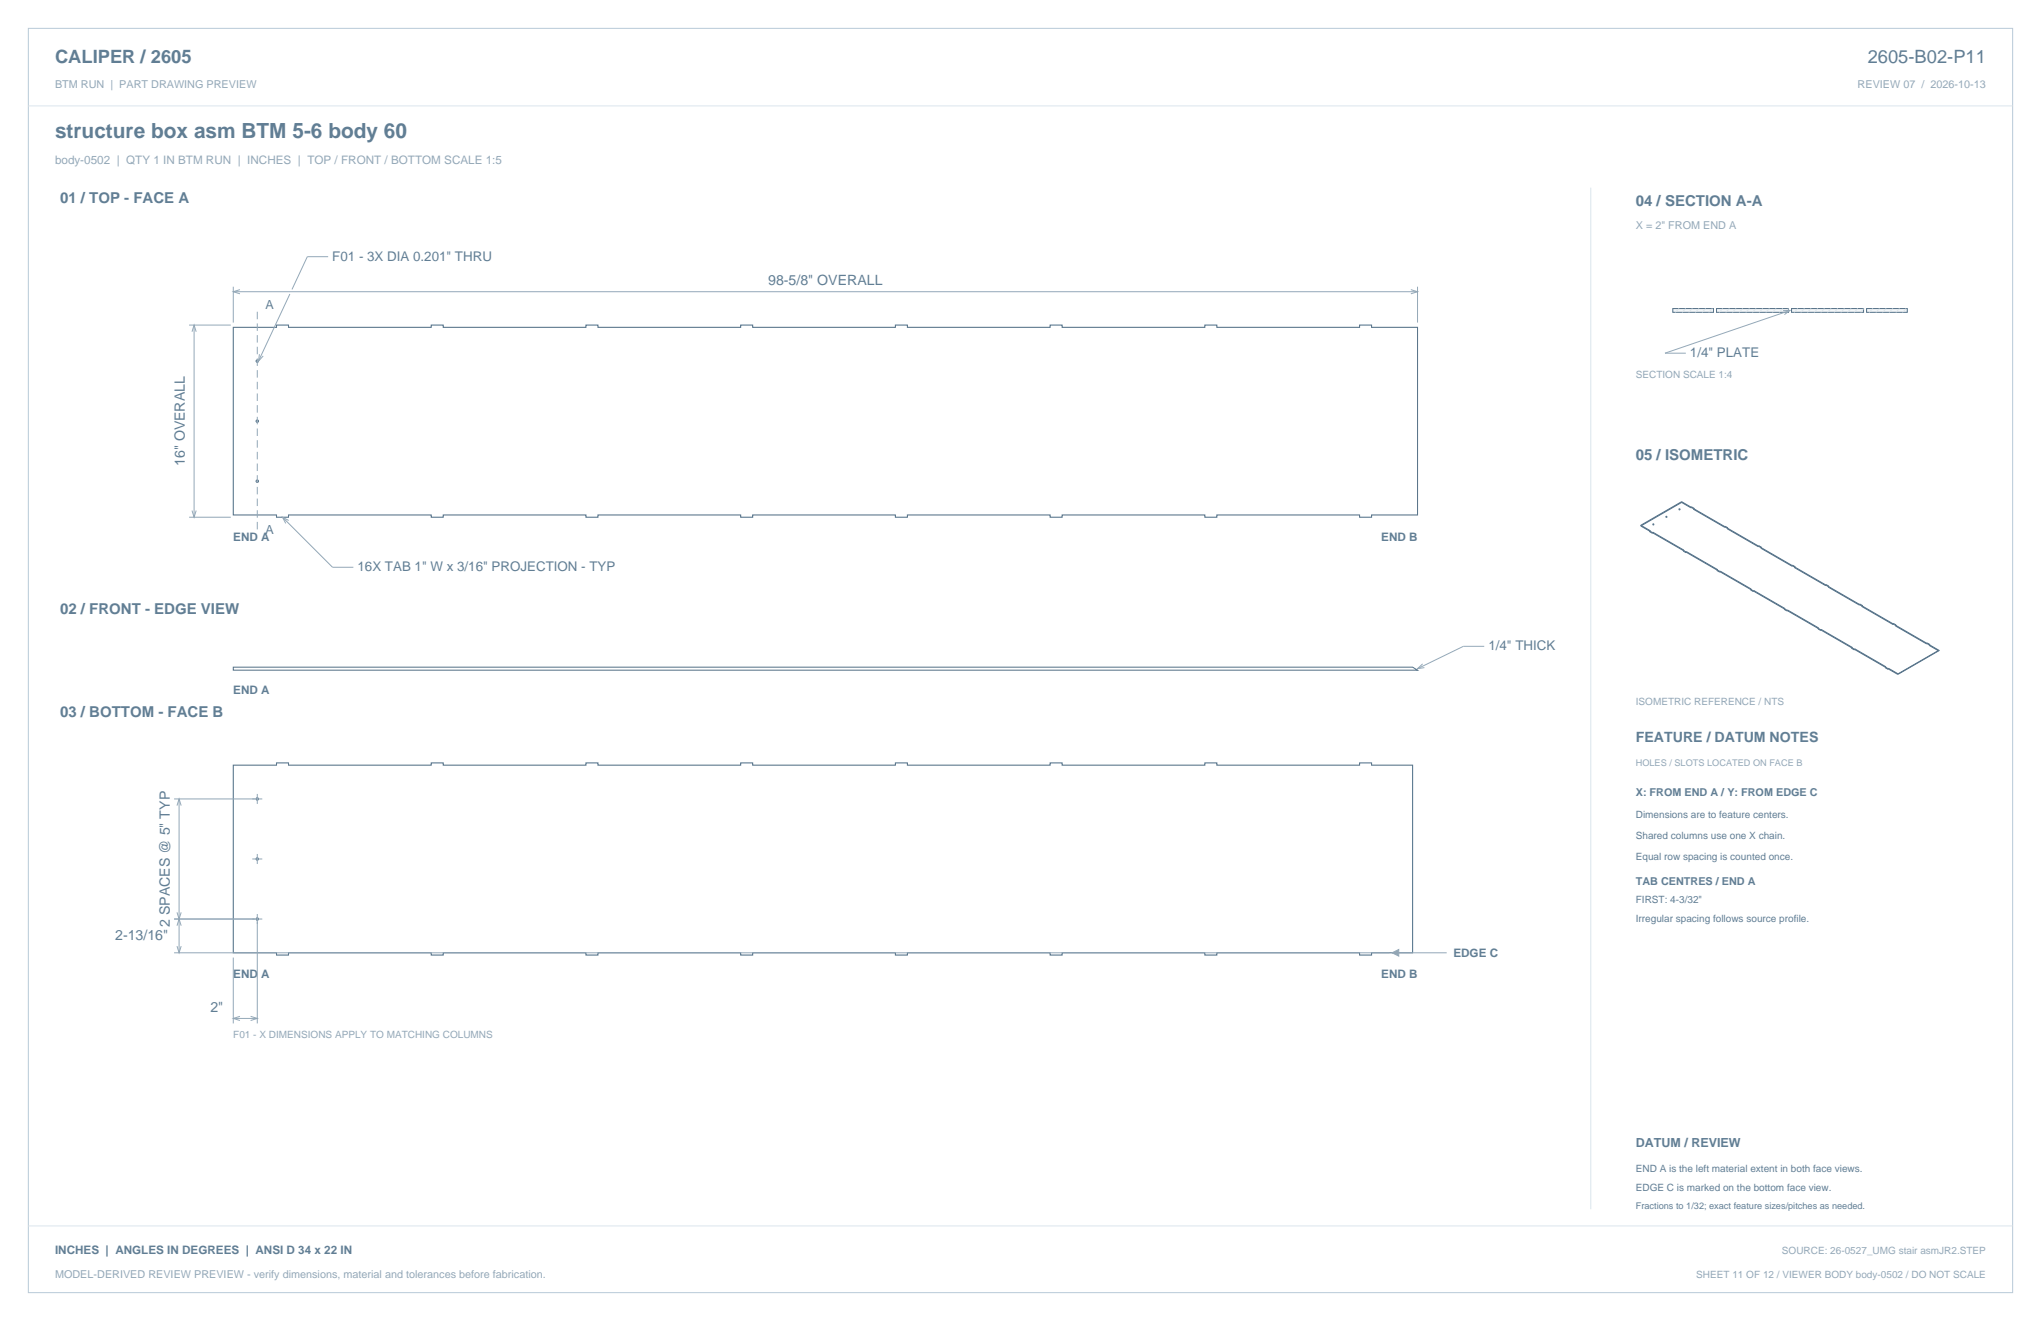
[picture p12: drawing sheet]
<svg xmlns="http://www.w3.org/2000/svg" width="864mm" height="559mm" viewBox="0 0 864 559" stroke-linecap="round" stroke-linejoin="round" font-family="sans-serif">
<path d="M12 12h839.6v534.8h-839.6z" fill="none" stroke="#b8cad8" stroke-width=".42"/>
<path d="M12 44.8h839.6M673.1 79.4v432.1" fill="none" stroke="#dbe5ed" stroke-width=".42"/>
<g fill="none" stroke="#536f85" stroke-width=".44">
<path d="M98.7 138.5h18.3v-1h5.1v1h60.4v-1h5v1h60.4v-1h5.1v1h60.4v-1h5.1v1h60.4v-1h5v1h60.4v-1h5.1v1h60.4v-1h5.1v1h60.4v-1h5v1h19.5v79.3h-19.5v1h-5v-1h-60.4v1h-5.1v-1h-60.4v1h-5.1v-1h-60.4v1h-5v-1h-60.4v1h-5.1v-1h-60.4v1h-5.1v-1h-60.4v1h-5v-1h-60.4v1h-5.1v-1h-18.3zM98.7 323.7h18.3v-1h5.1v1h60.4v-1h5v1h60.4v-1h5.1v1h60.4v-1h5.1v1h60.4v-1h5v1h60.4v-1h5.1v1h60.4v-1h5.1v1h60.4v-1h5v1h17.4v79.3h-17.4v1h-5v-1h-60.4v1h-5.1v-1h-60.4v1h-5.1v-1h-60.4v1h-5v-1h-60.4v1h-5.1v-1h-60.4v1h-5.1v-1h-60.4v1h-5v-1h-60.4v1h-5.1v-1h-18.3z"/>
<circle cx="108.9" cy="152.8" r=".51"/>
<circle cx="108.9" cy="178.2" r=".51"/>
<circle cx="108.9" cy="203.6" r=".51"/>
<circle cx="108.9" cy="338" r=".51"/>
<circle cx="108.9" cy="363.4" r=".51"/>
<circle cx="108.9" cy="388.8" r=".51"/>
</g>
<g fill="none" stroke="#93a8b9" stroke-width=".42">
<path d="M138.9 108.6h-8.9l-6.4 13.8M80 137.5h17.6M82.1 137.5v81.3M98.7 121.3v15.2M98.7 123.4h501.1M101.5 122.5l-2.8 .9 2.8 .9M122.7 124.4l-13.3 28.4M597 122.5l2.8 .9-2.8 .9M599.8 121.3v15.2M81.2 140.3l.9-2.8 .9 2.8M109.8 149.8l-.4 3 2-2.2M80 218.8h17.6"/>
<path d="M81.2 216l.9 2.8 .9-2.8M119.5 218.8l21.2 21.2h8.8M122.2 220.2l-2.7-1.4 1.4 2.6M628 273.4h-8.8l-19.4 9.5M601.9 280.8l-2.1 2.1 2.9-.5M73.7 338h37.3M75.8 338v65M108.9 335.8v4.3M74.9 340.8l.9-2.8 .9 2.8M106.7 363.4h4.3M108.9 361.2v4.3M73.7 388.8h37.3"/>
<path d="M74.9 391.6l.9-2.8 .9 2.8M74.9 385.9l.9 2.9 .9-2.9M108.9 386.6v46.3M73.7 403h514.3M74.9 400.2l.9 2.8 .9-2.8M98.7 405.1v27.8M589 403h23.1M98.7 430.8h10.2M101.5 429.9l-2.8 .9 2.8 .9M106 429.9l2.9 .9-2.9 .9"/>
</g>
<path d="M108.9 131.9v92.2" fill="none" stroke="#93a8b9" stroke-width=".42" stroke-dasharray="3.2 1.8" stroke-linecap="butt"/>
<path d="M98.7 282.2h499l2.1 1.3h-501.1z" fill="none" stroke="#536f85" stroke-width=".42"/>
<path d="M589 403l2.9-1.4v2.9z" fill="#93a8b9" stroke="#93a8b9" stroke-width=".42"/>
<path d="M707.8 130.5h17.2v1.6h-17.2z" fill-rule="evenodd" fill="#f2f6f9" stroke="#536f85" stroke-width=".42"/>
<path d="M710.5 130.5l-1.6 1.6M713.3 130.5l-1.6 1.6M716.1 130.5l-1.6 1.6M718.9 130.5l-1.6 1.6M721.7 130.5l-1.5 1.6M724.6 130.5l-1.6 1.6" fill="none" stroke="#dbe5ed" stroke-width=".42"/>
<path d="M726.3 130.5h30.5v1.6h-30.5z" fill-rule="evenodd" fill="#f2f6f9" stroke="#536f85" stroke-width=".42"/>
<path d="M728.9 130.5l-1.5 1.6M731.8 130.5l-1.6 1.6M734.6 130.5l-1.6 1.6M737.4 130.5l-1.6 1.6M740.2 130.5l-1.6 1.6M743.1 130.5l-1.6 1.6M745.9 130.5l-1.6 1.6M748.7 130.5l-1.6 1.6M751.5 130.5l-1.6 1.6M754.3 130.5l-1.5 1.6M756.8 130.5l-1.2 1.6" fill="none" stroke="#dbe5ed" stroke-width=".42"/>
<path d="M758.1 130.5h30.4v1.6h-30.4z" fill-rule="evenodd" fill="#f2f6f9" stroke="#536f85" stroke-width=".42"/>
<path d="M760.7 130.5l-1.6 1.6M763.5 130.5l-1.6 1.6M766.3 130.5l-1.5 1.6M769.2 130.5l-1.6 1.6M772 130.5l-1.6 1.6M774.8 130.5l-1.6 1.6M777.6 130.5l-1.6 1.6M780.5 130.5l-1.6 1.6M783.3 130.5l-1.6 1.6M786.1 130.5l-1.6 1.6M788.5 130.5l-1.2 1.6" fill="none" stroke="#dbe5ed" stroke-width=".42"/>
<path d="M789.8 130.5h17.2v1.6h-17.2z" fill-rule="evenodd" fill="#f2f6f9" stroke="#536f85" stroke-width=".42"/>
<path d="M792.4 130.5l-1.5 1.6M795.3 130.5l-1.6 1.6M798.1 130.5l-1.6 1.6M800.9 130.5l-1.6 1.6M803.7 130.5l-1.6 1.6M806.6 130.5l-1.6 1.6M12 518.6h839.6" fill="none" stroke="#dbe5ed" stroke-width=".42"/>
<path d="M754.5 131.4l2.9-.1-2.4 1.8M757.4 131.3l-52.9 18.1h8.8" fill="none" stroke="#93a8b9" stroke-width=".42"/>
<g fill="none" stroke="#536f85" stroke-width=".42">
<path d="M705 218.7l.2 .2M705 218.4l.2 .1M705 218.4v.3M705.2 218.5v.4M710.5 215.5l.2 .2M710.5 215.2l.2 .2M710.5 215.2v.3M710.7 215.4v.3M711.5 212.5l4 2.3M711.5 212.2l4 2.3M711.5 212.5l-17.2 10M711.5 212.2l-17.2 10"/>
<path d="M711.5 212.2v.3M715.5 214.5v.3M715.7 214.4l1.1 .6M715.7 214.7l1.1 .7M715.7 214.4v.3M715.7 214.7l-.2 .1M715.7 214.4l-.2 .1M716.6 215.2v.3M716.6 215.5l13.2 7.6M716.6 215.2l13.2 7.5M716.8 215l-.2 .2M716.8 215.4l-.2 .1"/>
<path d="M716.8 215v.4M694.3 222.2l3.9 2.3M694.3 222.2v.3M694.3 222.5l4.8 2.7M698 224.9l1.1 .7M698.2 224.5l-.2 .4M699.1 225.2v.4M699.4 225.1l13.1 7.6M699.4 225.1v.3M699.4 225.4l14 8.1M699.4 225.1l-.3 .1M699.4 225.4l-.3 .2"/>
<path d="M699.5 221.6l.2 .1M699.5 221.9l.2 .2M699.5 221.6v.3M699.7 221.7v.4M712.3 233.2l1.1 .6M712.5 232.7l-.2 .5M713.4 233.5v.3M713.6 233.4v.3M713.6 233.7l-.2 .1M713.6 233.4l13.1 7.5M713.6 233.7l14 8M713.6 233.4l-.2 .1"/>
<path d="M729.8 222.7v.4M730 222.6l1.1 .7M730 222.9l1.1 .7M730 222.9l-.2 .2M730 222.6l-.2 .1M730 222.6v.3M730.9 223.7l13.1 7.6M730.9 223.4l13.1 7.6M730.9 223.4v.3M731.1 223.3l-.2 .1M731.1 223.3v.3M731.1 223.6l-.2 .1"/>
<path d="M744 231v.3M744.2 230.8l1.1 .7M744.2 231.2l1.1 .6M744.2 230.8v.4M744.2 231.2l-.2 .1M744.2 230.8l-.2 .2M745.1 231.9l13.1 7.6M745.1 231.6l13.1 7.6M745.1 231.6v.3M745.3 231.5l-.2 .1M745.3 231.5v.3M745.3 231.8l-.2 .1"/>
<path d="M758.2 239.2v.3M758.5 239.1l-.3 .1M758.5 239.4l-.3 .1M758.5 239.1l1.1 .6M758.5 239.4l1.1 .6M758.5 239.1v.3M759.4 239.8l13.1 7.6M759.4 239.8v.3M759.6 239.7l-.2 .1M759.6 239.7v.3M726.5 241.4l1.1 .6M726.7 240.9l-.2 .5"/>
<path d="M727.6 241.7v.3M727.8 241.6l13.2 7.6M727.8 241.9l14.1 8M727.8 241.6l-.2 .1M727.8 241.9l-.2 .1M727.8 241.6v.3M740.8 249.6l1.1 .6M741 249.2l-.2 .4M741.9 249.9v.3M742.1 249.8v.3M742.1 250.1l-.2 .1M742.1 249.8l13.1 7.6"/>
<path d="M742.1 250.1l13.1 7.6M742.1 249.8l-.2 .1M755 257.5l1.1 .6M755 257.8l1.1 .7M755 257.5v.3M755.2 257.7l-.2 .1M755.2 257.4v.3M755.2 257.4l-.2 .1M756.1 258.1v.4M756.3 258l13.2 7.6M756.3 258.3l-.2 .2M756.3 258.3l13.2 7.6"/>
<path d="M756.3 258l-.2 .1M756.3 258v.3M759.4 240.1l13.1 7.6M759.6 240l-.2 .1M772.5 247.4v.3M772.7 247.3l1.1 .6M772.7 247.6l1.1 .7M772.7 247.3v.3M772.7 247.6l-.2 .1M772.7 247.3l-.2 .1M773.6 248.4l13.1 7.6M773.6 248.1l13.1 7.5"/>
<path d="M773.6 248.1v.3M773.8 247.9v.4M773.8 247.9l-.2 .2M773.8 248.3l-.2 .1M786.7 255.6v.4M786.9 255.5l-.2 .1M786.9 255.5l1.1 .7M786.9 255.8l1.1 .7M786.9 255.8l-.2 .2M786.9 255.5v.3M787.8 256.6l13.2 7.6M787.8 256.3l13.2 7.6"/>
<path d="M787.8 256.3v.3M788 256.5l-.2 .1M788 256.2l-.2 .1M788 256.2v.3M769.3 265.7l1.1 .7M769.3 266l1.1 .7M769.3 265.7v.3M769.5 265.6l-.2 .1M769.5 265.6v.3M769.5 265.9l-.2 .1M770.4 266.4v.3M770.6 266.2l13.1 7.6"/>
<path d="M770.6 266.2v.4M770.6 266.6l13.1 7.6M770.6 266.6l-.2 .1M770.6 266.2l-.2 .2M783.5 274l1.1 .6M783.5 274.3l1.1 .6M783.5 274v.3M783.7 273.8l-.2 .2M783.7 274.2l-.2 .1M783.7 273.8v.4M784.6 274.6v.3M784.8 274.8l-.2 .1"/>
<path d="M784.8 274.5l13.2 7.6M784.8 274.8l13.2 7.6M784.8 274.5l-.2 .1M784.8 274.5v.3M801 263.9v.3M801.2 263.7l1.1 .7M801.2 264.1l1.1 .6M801.2 263.7l-.2 .2M801.2 263.7v.4M801.2 264.1l-.2 .1M802.1 264.8l13.1 7.6M802.1 264.5l13.1 7.6"/>
<path d="M802.1 264.5v.3M802.3 264.4v.3M802.3 264.7l-.2 .1M802.3 264.4l-.2 .1M815.2 272.1v.3M815.4 272l1.1 .6M815.4 272.3l1.1 .6M815.4 272l-.2 .1M815.4 272v.3M815.4 272.3l-.2 .1M816.3 273l3.8 2.2M816.3 272.7l4.3 2.5"/>
<path d="M816.3 272.7v.3M816.5 272.6v.3M816.5 272.9l-.2 .1M816.5 272.6l-.2 .1M820.1 275.2l-17.3 10M820.6 275.2h-.5M820.6 275.2l-17.3 9.9M797.7 282.2l1.2 .6M797.7 282.5l1.2 .6M797.7 282.2v.3M798 282.1v.3M798 282.1l-.3 .1"/>
<path d="M798 282.4l-.3 .1M798.9 282.8v.3M799.1 282.7l4.2 2.4M799.1 283l3.7 2.2M799.1 282.7v.3M799.1 283l-.2 .1M799.1 282.7l-.2 .1M803.3 285.1l-.5 .1"/>
</g>
<text font-size="8.8" fill="#617e94" x="23.3" y="58.2">structure box asm BTM 5-6 body 60</text>
<g font-size="7.8" fill="#617e94">
<text x="23.3" y="26.8">CALIPER / 2605</text>
<text x="790.3" y="26.8">2605-B02-P11</text>
</g>
<g font-size="6.3" fill="#617e94">
<text x="25.4" y="86.1">01 / TOP - FACE A</text>
<text x="692.1" y="87.1">04 / SECTION A-A</text>
<text x="692.1" y="194.4">05 / ISOMETRIC</text>
<text x="25.4" y="259.6">02 / FRONT - EDGE VIEW</text>
<text x="25.4" y="303.4">03 / BOTTOM - FACE B</text>
</g>
<g font-size="6" fill="#617e94">
<text x="325" y="120.6">98-5/8&quot; OVERALL</text>
<text x="78.2" y="197.2" transform="rotate(-90 78.2 197.2)">16&quot; OVERALL</text>
<text x="692.1" y="314">FEATURE / DATUM NOTES</text>
<text x="71.9" y="392.1" transform="rotate(-90 71.9 392.1)">2 SPACES @ 5&quot; TYP</text>
<text x="48.7" y="397.7">2-13/16&quot;</text>
<text x="89" y="428">2&quot;</text>
</g>
<g font-size="5.6" fill="#617e94">
<text x="140.6" y="110.3">F01 - 3X DIA 0.201&quot; THRU</text>
<text x="715.1" y="151.2">1/4&quot; PLATE</text>
<text x="151.3" y="241.7">16X TAB 1&quot; W x 3/16&quot; PROJECTION - TYP</text>
<text x="629.8" y="275.2">1/4&quot; THICK</text>
</g>
<g font-size="5.3" fill="#617e94">
<text x="112.4" y="130.8">A</text>
<text x="112.4" y="225.8">A</text>
<text x="692.1" y="485.1">DATUM / REVIEW</text>
</g>
<text font-size="4.9" fill="#93a8b9" x="23.3" y="69.5">body-0502 | QTY 1 IN BTM RUN | INCHES | TOP / FRONT / BOTTOM SCALE 1:5</text>
<g font-size="4.9" fill="#617e94">
<text x="98.7" y="229">END A</text>
<text x="584.4" y="229">END B</text>
<text x="98.7" y="293.4">END A</text>
<text x="615" y="404.8">EDGE C</text>
<text x="98.7" y="413.9">END A</text>
<text x="584.4" y="413.9">END B</text>
<text x="23.3" y="530.6">INCHES | ANGLES IN DEGREES | ANSI D 34 x 22 IN</text>
</g>
<g font-size="4.6" fill="#93a8b9">
<text x="23.3" y="37">BTM RUN | PART DRAWING PREVIEW</text>
<text x="786" y="37">REVIEW 07 / 2026-10-13</text>
<text x="692.1" y="97">X = 2&quot; FROM END A</text>
<text x="23.3" y="540.5">MODEL-DERIVED REVIEW PREVIEW - verify dimensions, material and tolerances before fabrication.</text>
</g>
<g font-size="4.6" fill="#617e94">
<text x="692.1" y="336.9">X: FROM END A / Y: FROM EDGE C</text>
<text x="692.1" y="374.3">TAB CENTRES / END A</text>
</g>
<g font-size="4.2" fill="#93a8b9">
<text x="692.1" y="160">SECTION SCALE 1:4</text>
<text x="692.1" y="298.1">ISOMETRIC REFERENCE / NTS</text>
<text x="98.7" y="438.9">F01 - X DIMENSIONS APPLY TO MATCHING COLUMNS</text>
<text x="754" y="530.6">SOURCE: 26-0527_UMG stair asmJR2.STEP</text>
<text x="717.7" y="540.5">SHEET 11 OF 12 / VIEWER BODY body-0502 / DO NOT SCALE</text>
</g>
<g font-size="4.2" fill="#617e94">
<text x="692.1" y="346.1">Dimensions are to feature centers.</text>
<text x="692.1" y="354.9">Shared columns use one X chain.</text>
<text x="692.1" y="363.7">Equal row spacing is counted once.</text>
<text x="692.1" y="382.1">FIRST: 4-3/32&quot;</text>
<text x="692.1" y="389.8">Irregular spacing follows source profile.</text>
<text x="692.1" y="495.7">END A is the left material extent in both face views.</text>
<text x="692.1" y="503.8">EDGE C is marked on the bottom face view.</text>
</g>
<text font-size="3.9" fill="#93a8b9" x="692.1" y="323.8">HOLES / SLOTS LOCATED ON FACE B</text>
<text font-size="3.9" fill="#617e94" x="692.1" y="511.5">Fractions to 1/32; exact feature sizes/pitches as needed.</text>
</svg>
